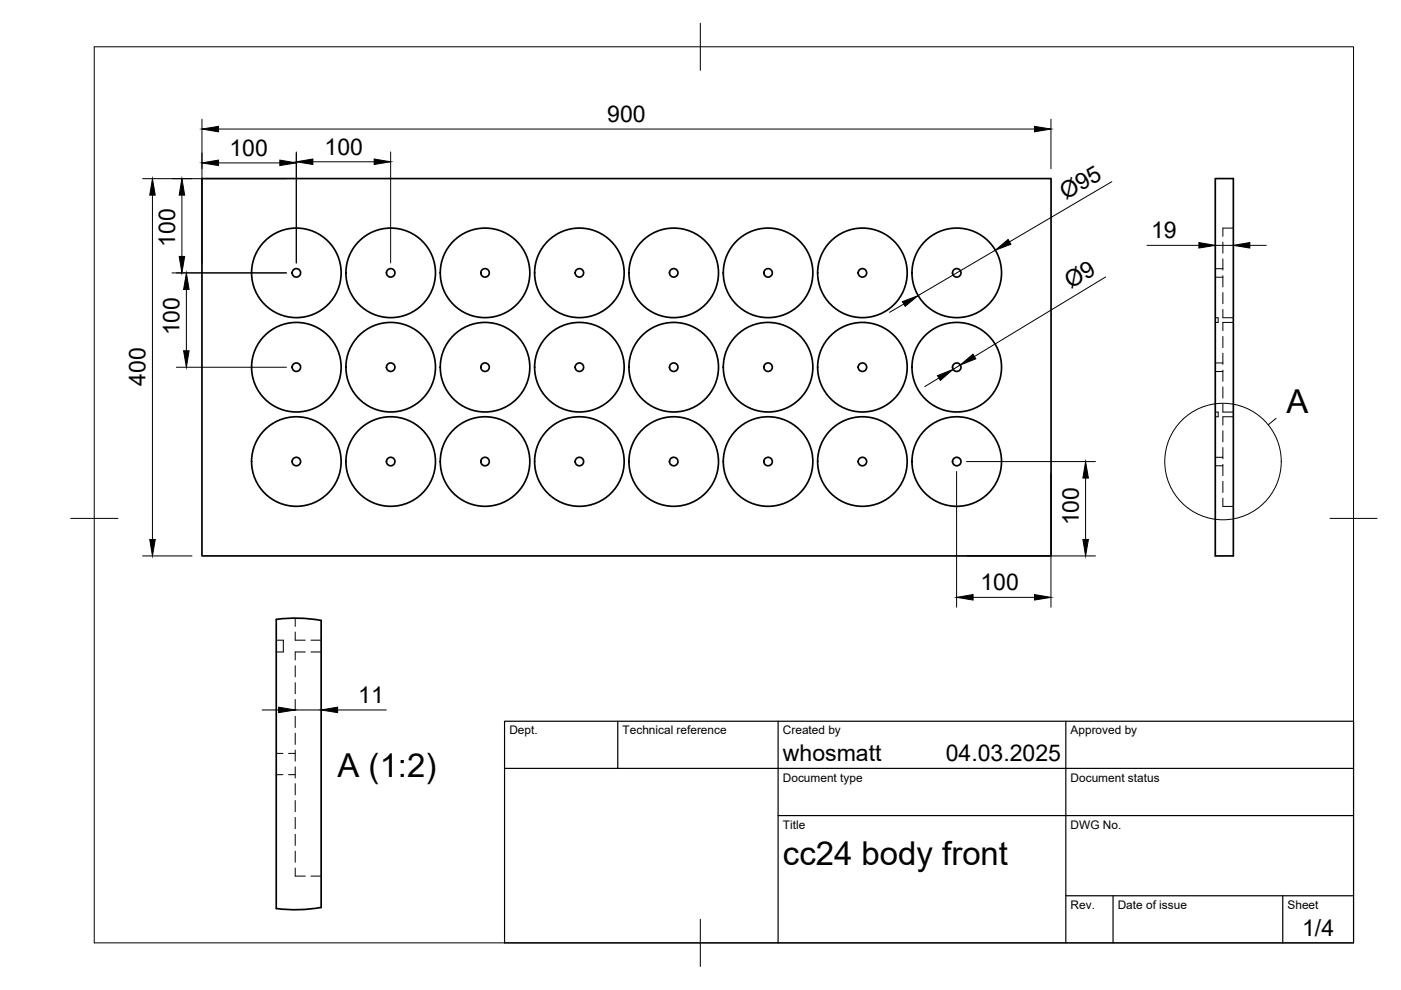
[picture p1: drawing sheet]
<svg xmlns="http://www.w3.org/2000/svg" width="297mm" height="210mm" viewBox="0 0 297 210" stroke-linecap="round" stroke-linejoin="round" font-family="sans-serif">
<!-- layer: Visible -->
<g fill="none" stroke="#000" stroke-width=".36">
<path d="M42.8 37.9h180v80h-180zM257.7 37.9h3.8v80h-3.8zM58.6 131.3v61.4M58.6 131.3a31 31 0 0 1 9.5 .2v60.9a32.1 32.1 0 0 1-9.5 .2"/>
<circle cx="62.8" cy="57.9" r=".9"/>
<circle cx="62.8" cy="57.9" r="9.5"/>
<circle cx="82.8" cy="57.9" r=".9"/>
<circle cx="82.8" cy="57.9" r="9.5"/>
<circle cx="102.8" cy="57.9" r=".9"/>
<circle cx="102.8" cy="57.9" r="9.5"/>
<circle cx="122.8" cy="57.9" r=".9"/>
<circle cx="122.8" cy="57.9" r="9.5"/>
<circle cx="142.8" cy="57.9" r=".9"/>
<circle cx="142.8" cy="57.9" r="9.5"/>
<circle cx="162.8" cy="57.9" r=".9"/>
<circle cx="162.8" cy="57.9" r="9.5"/>
<circle cx="182.8" cy="57.9" r=".9"/>
<circle cx="182.8" cy="57.9" r="9.5"/>
<circle cx="202.9" cy="57.9" r=".9"/>
<circle cx="202.9" cy="57.9" r="9.5"/>
<circle cx="62.8" cy="77.9" r=".9"/>
<circle cx="62.8" cy="77.9" r="9.5"/>
<circle cx="82.8" cy="77.9" r=".9"/>
<circle cx="82.8" cy="77.9" r="9.5"/>
<circle cx="102.8" cy="77.9" r=".9"/>
<circle cx="102.8" cy="77.9" r="9.5"/>
<circle cx="122.8" cy="77.9" r=".9"/>
<circle cx="122.8" cy="77.9" r="9.5"/>
<circle cx="142.8" cy="77.9" r=".9"/>
<circle cx="142.8" cy="77.9" r="9.5"/>
<circle cx="162.8" cy="77.9" r=".9"/>
<circle cx="162.8" cy="77.9" r="9.5"/>
<circle cx="182.8" cy="77.9" r=".9"/>
<circle cx="182.8" cy="77.9" r="9.5"/>
<circle cx="202.9" cy="77.9" r=".9"/>
<circle cx="202.9" cy="77.9" r="9.5"/>
<circle cx="62.8" cy="97.9" r=".9"/>
<circle cx="62.8" cy="97.9" r="9.5"/>
<circle cx="82.8" cy="97.9" r=".9"/>
<circle cx="82.8" cy="97.9" r="9.5"/>
<circle cx="102.8" cy="97.9" r=".9"/>
<circle cx="102.8" cy="97.9" r="9.5"/>
<circle cx="122.8" cy="97.9" r=".9"/>
<circle cx="122.8" cy="97.9" r="9.5"/>
<circle cx="142.8" cy="97.9" r=".9"/>
<circle cx="142.8" cy="97.9" r="9.5"/>
<circle cx="162.8" cy="97.9" r=".9"/>
<circle cx="162.8" cy="97.9" r="9.5"/>
<circle cx="182.8" cy="97.9" r=".9"/>
<circle cx="182.8" cy="97.9" r="9.5"/>
<circle cx="202.9" cy="97.9" r=".9"/>
<circle cx="202.9" cy="97.9" r="9.5"/>
</g>
<!-- layer: Hidden -->
<g fill="none" stroke="#000" stroke-width=".21">
<path d="M257.7 58.8h1.6M257.7 57h1.6M259.3 58.5v2.3M259.3 54.9v2.4M259.3 51.3v2.4M261.5 48.4h-2.2v1.7M257.7 67.4h.6v1h-.6M257.7 78.8h1.6M257.7 77h1.6M259.3 65.6v1.8h2.2M259.3 62v2.4M259.3 78.5v2.3"/>
<path d="M259.3 74.9v2.4M259.3 71.3v2.4M261.5 68.4h-2.2v1.7M257.7 87.4h.6v1h-.6M257.7 98.8h1.6M257.7 97h1.6M259.3 98.5v2.4M259.3 94.9v2.4M259.3 91.3v2.4M259.3 85.6v1.8h2.2M259.3 82v2.4M261.5 88.4h-2.2v1.7"/>
<path d="M259.3 105.6v1.8h2.2M259.3 102v2.4M58.6 135.7h1.5v2.5h-1.5M62.6 134v1.7h2.1M62.6 131.1v1.7M64.7 138.2h-2.1v1.7M65.9 135.7h2.2M65.9 138.2h2.2M58.6 159.7h1.4M61.2 159.7h1.4M62.6 159v2.4M62.6 155.4v2.4"/>
<path d="M62.6 151.9v2.4M62.6 148.3v2.4M62.6 144.7v2.4M62.6 141.2v2.3M58.6 164.2h1.4M61.2 164.2h1.4M62.6 176.9v2.4M62.6 173.3v2.4M62.6 169.7v2.4M62.6 166.2v2.3M62.6 162.6v2.4M62.6 184v1.8h2.1"/>
<path d="M62.6 180.5v2.3M65.9 185.8h2.2"/>
</g>
<!-- layer: BORDER -->
<path d="M20 9.9h267v190h-267zM148.5 4.9v10M15 109.9h10M282 109.9h10M148.5 194.9v10" fill="none" stroke="#000" stroke-width=".21"/>
<!-- layer: TITLEBLOCK -->
<path d="M107 152.9h180v47h-180zM131 152.9v10M165 152.9v47M226 152.9v47M107 162.9h180M165 172.9h122M226 189.9h61M236 189.9v10M272 189.9v10" fill="none" stroke="#000" stroke-width=".25"/>
<!-- layer: FD_Dimensions -->
<g fill="none" stroke="#000" stroke-width=".21">
<path d="M30.2 37.9h30.5M42.8 25.3v30.5M46.3 27.4h173M46.3 34.5h13M62.8 32.2v23.6M66.3 34.3h13M82.8 32.2v23.6M222.8 25.3v10.5M235.7 38.5l-21.7 12.8M32.3 41.4v73M36.5 57.9h24.2M38.6 41.4v13"/>
<path d="M211 53.1l-16.4 9.6M234.4 58.7l-27.8 16.9M243.2 52h11M257.7 52h3.8M265 52h3.5M37.4 77.9h23.3M39.5 61.4v13M191.6 64.5l-3 1.7M203.6 77.4l-1.5 .9M199.1 80.2l-3 1.8M202.8 100v28.7M204.9 97.9h27.4"/>
<path d="M30.2 117.9h10.5M205 117.9h27.3M222.8 100.4v28.3M230.2 101.4v13M206.3 126.7h13M55.6 150.5h3.5M62.6 150.5h5.5M71.6 150.5h10.3"/>
</g>
<g fill="#000" stroke="#000" stroke-width=".21">
<path d="M42.8 27.4l3.5-.6v1.2zM42.8 34.5l3.5-.6v1.2zM59.3 33.9l3.5 .6-3.5 .6zM62.8 34.3l3.5-.6v1.2zM79.3 33.7l3.5 .6-3.5 .6zM219.3 26.8l3.5 .6-3.5 .6zM32.3 37.9l.6 3.5h-1.2zM38.6 37.9l.6 3.5h-1.2zM38 54.4h1.2l-.6 3.5zM211 53.1l2.7-2.3 .6 1zM254.2 51.4l3.5 .6-3.5 .6zM261.5 52l3.5-.6v1.2z"/>
<path d="M39.5 57.9l.6 3.5h-1.2zM38.9 74.4h1.2l-.6 3.5zM191.3 64l3.3-1.3-2.7 2.3zM198.8 79.6l3.3-1.3-2.7 2.4zM203.6 77.4l2.7-2.3 .6 1zM31.7 114.4h1.2l-.6 3.5zM230.2 97.9l.6 3.5h-1.2zM229.6 114.4h1.2l-.6 3.5zM202.8 126.7l3.5-.6v1.1zM219.3 126.1l3.5 .6-3.5 .5zM59.1 149.9l3.5 .6-3.5 .6zM68.1 150.5l3.5-.6v1.2z"/>
</g>
<!-- layer: Detail Boundary -->
<g fill="none" stroke="#000" stroke-width=".21">
<path d="M270.6 88.7l-1.7 1.4"/>
<circle cx="259.3" cy="97.9" r="12.4"/>
</g>
<g font-size="7">
<text x="272.8" y="87.5">A</text>
<text x="71.6" y="164.6">A (1:2)</text>
<text x="166" y="183.4">cc24 body front</text>
</g>
<g font-size="4.9">
<text x="128.8" y="25.9">900</text>
<text x="48.6" y="33.1">100</text>
<text x="68.8" y="32.8">100</text>
<text x="226" y="42.5" transform="rotate(-30 226 42.5)">Ø95</text>
<text x="37.1" y="52.4" transform="rotate(-90 37.1 52.4)">100</text>
<text x="244.1" y="50.6">19</text>
<text x="227.1" y="61.4" transform="rotate(-31 227.1 61.4)">Ø9</text>
<text x="38.1" y="71.1" transform="rotate(-90 38.1 71.1)">100</text>
<text x="30.9" y="81.9" transform="rotate(-90 30.9 81.9)">400</text>
<text x="228.7" y="111.4" transform="rotate(-90 228.7 111.4)">100</text>
<text x="207.9" y="125.2">100</text>
<text x="75.9" y="149.1">11</text>
<text x="166" y="161.4">whosmatt</text>
<text x="200.5" y="161.4">04.03.2025</text>
<text x="276.1" y="198.6">1/4</text>
</g>
<g font-size="2.5">
<text x="108" y="155.7">Dept.</text>
<text x="132" y="155.7">Technical reference</text>
<text x="166" y="155.7">Created by</text>
<text x="227" y="155.7">Approved by</text>
<text x="166" y="165.7">Document type</text>
<text x="227" y="165.7">Document status</text>
<text x="166" y="175.7">Title</text>
<text x="227" y="175.7">DWG No.</text>
<text x="227" y="192.7">Rev.</text>
<text x="237" y="192.7">Date of issue</text>
<text x="273" y="192.7">Sheet</text>
</g>
</svg>
